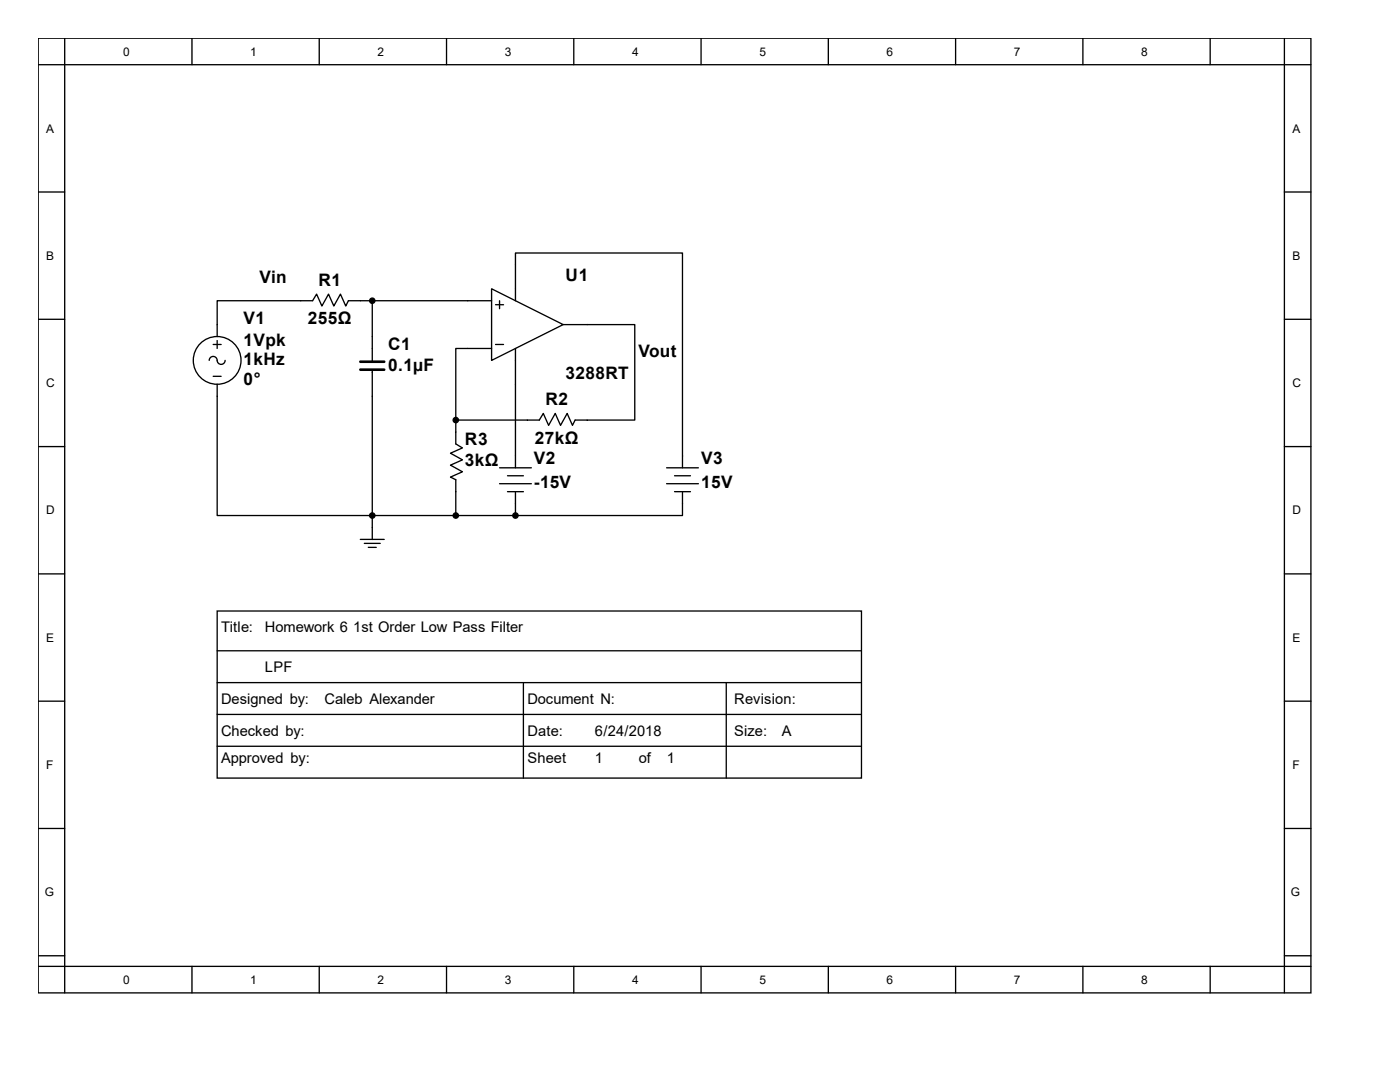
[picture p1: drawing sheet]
<svg xmlns="http://www.w3.org/2000/svg" width="279mm" height="216mm" viewBox="0 0 279 216" stroke-linecap="round" stroke-linejoin="round" font-family="sans-serif">
<g fill="none" stroke="#000" stroke-width=".26">
<path d="M7.6 7.6h254v190.5h-254zM7.6 12.9h254M12.9 7.6v190.5M38.3 7.6v5.3M63.7 7.6v5.3M89.1 7.6v5.3M114.5 7.6v5.3M139.9 7.6v5.3M165.3 7.6v5.3M190.7 7.6v5.3M216.1 7.6v5.3M241.5 7.6v5.3"/>
<path d="M256.3 7.6v190.5M7.6 38.3h5.3M256.3 38.3h5.3M98.1 57.6l14.3 7.2-14.3 7.1zM7.6 63.7h5.3M42.5 68.7h1.6M42.5 75.1h1.6M43.3 76.7v26.2h59.6M43.3 67.9v1.6M44.9 71.9a.79 .79 0 0 1-.8 .8 .79 .79 0 0 1-.8-.8 .79 .79 0 0 0-.8-.8 .79 .79 0 0 0-.7 .8M74.3 60v12.2M74.3 73.8v33.8"/>
<path d="M98.1 60h-28.6l-.5 1.1-1.1-2.4-1.3 2.4-1-2.4-1.4 2.4-1-2.4-.8 1.3h-19.1v7.2M98.1 69.5h-7.1v14.3M98.9 68.7h1.6M98.9 60.8h1.6M99.7 60v1.6M102.9 60v-9.5h33.3v42.8M102.9 69.5v23.8M112.4 64.8h14.3v19h-11.9l-.6 1.1-1-2.4-1.3 2.4-1.1-2.4-1.3 2.4-1.1-2.4-.8 1.3h-16.6M256.3 63.7h5.3M7.6 89.1h5.3M91 83.8v4.8l1.3 .8-2.4 1 2.4 1.4-2.4 1 2.4 1.3-2.4 1.1 1.1 .5v7.2M99.7 93.3h6.3"/>
<path d="M99.7 96.5h6.3M101.3 94.9h3.2M101.3 98.1h3.2M102.9 98.1v4.8M133 93.3h6.4M133 96.5h6.4M134.6 94.9h3.2M134.6 98.1h3.2M136.2 98.1v4.8h-33.3M256.3 89.1h5.3M7.6 114.5h5.3M71.9 107.6h4.8"/>
<path d="M72.7 108.4h3.2M73.5 109.2h1.6M256.3 114.5h5.3M7.6 139.9h5.3M43.3 121.9h128.6v33.4h-128.6zM43.3 129.9h128.6M43.3 136.2h128.6M104.5 136.2v19.1M144.9 136.2v19.1M256.3 139.9h5.3M43.3 142.6h128.6M43.3 148.9h128.6"/>
<path d="M7.6 165.3h5.3M256.3 165.3h5.3M7.6 190.7h5.3M7.6 192.8h254M38.3 192.8v5.3M63.7 192.8v5.3M89.1 192.8v5.3M114.5 192.8v5.3M139.9 192.8v5.3M165.3 192.8v5.3M190.7 192.8v5.3M216.1 192.8v5.3"/>
<path d="M241.5 192.8v5.3M256.3 190.7h5.3"/>
<circle cx="43.3" cy="71.9" r="4.8"/>
</g>
<path d="M71.9 73.8h4.8M71.9 72.2h4.8" fill="none" stroke="#000" stroke-width=".53"/>
<g fill="#000" stroke="#000" stroke-width=".26">
<circle cx="74.3" cy="60" r=".53"/>
<circle cx="91" cy="83.8" r=".53"/>
<circle cx="74.3" cy="102.9" r=".53"/>
<circle cx="91" cy="102.9" r=".53"/>
<circle cx="102.9" cy="102.9" r=".53"/>
</g>
<g font-size="3.4">
<text x="51.8" y="56.5">Vin</text>
<text x="63.5" y="57.1">R1</text>
<text x="112.9" y="56">U1</text>
<text x="48.6" y="64.7">V1</text>
<text x="61.4" y="64.7">255Ω</text>
<text x="48.6" y="69">1Vpk</text>
<text x="77.5" y="69.8">C1</text>
<text x="127.4" y="71.3">Vout</text>
<text x="48.6" y="72.9">1kHz</text>
<text x="48.6" y="76.8">0°</text>
<text x="77.5" y="74">0.1µF</text>
<text x="112.9" y="75.6">3288RT</text>
<text x="108.8" y="80.9">R2</text>
<text x="92.8" y="88.8">R3</text>
<text x="106.7" y="88.5">27kΩ</text>
<text x="92.8" y="93">3kΩ</text>
<text x="106.5" y="92.5">V2</text>
<text x="139.9" y="92.5">V3</text>
<text x="106.5" y="97.3">-15V</text>
<text x="139.9" y="97.3">15V</text>
</g>
<g font-size="2.9">
<text x="44.2" y="126.1">Title:</text>
<text x="52.9" y="126.1">Homework 6 1st Order Low Pass Filter</text>
<text x="52.9" y="134.1">LPF</text>
<text x="44.2" y="140.4">Designed by:</text>
<text x="64.8" y="140.4">Caleb Alexander</text>
<text x="105.2" y="140.4">Document N:</text>
<text x="146.5" y="140.4">Revision:</text>
<text x="44.2" y="146.8">Checked by:</text>
<text x="105.2" y="146.8">Date:</text>
<text x="118.7" y="146.8">6/24/2018</text>
<text x="146.5" y="146.8">Size:</text>
<text x="156" y="146.8">A</text>
<text x="44.2" y="152.3">Approved by:</text>
<text x="105.2" y="152.3">Sheet</text>
<text x="118.7" y="152.3">1</text>
<text x="127.5" y="152.3">of</text>
<text x="133.1" y="152.3">1</text>
</g>
<g font-size="2.4">
<text x="24.6" y="11.1">0</text>
<text x="50" y="11.1">1</text>
<text x="75.4" y="11.1">2</text>
<text x="100.8" y="11.1">3</text>
<text x="126.2" y="11.1">4</text>
<text x="151.6" y="11.1">5</text>
<text x="177" y="11.1">6</text>
<text x="202.4" y="11.1">7</text>
<text x="227.8" y="11.1">8</text>
<text x="9.2" y="26.5">A</text>
<text x="257.9" y="26.5">A</text>
<text x="9.2" y="51.9">B</text>
<text x="257.9" y="51.9">B</text>
<text x="9.2" y="77.3">C</text>
<text x="257.9" y="77.3">C</text>
<text x="9.2" y="102.7">D</text>
<text x="257.9" y="102.7">D</text>
<text x="9.2" y="128.1">E</text>
<text x="257.9" y="128.1">E</text>
<text x="9.2" y="153.5">F</text>
<text x="257.9" y="153.5">F</text>
<text x="8.9" y="178.9">G</text>
<text x="257.6" y="178.9">G</text>
<text x="24.6" y="196.3">0</text>
<text x="50" y="196.3">1</text>
<text x="75.4" y="196.3">2</text>
<text x="100.8" y="196.3">3</text>
<text x="126.2" y="196.3">4</text>
<text x="151.6" y="196.3">5</text>
<text x="177" y="196.3">6</text>
<text x="202.4" y="196.3">7</text>
<text x="227.8" y="196.3">8</text>
</g>
</svg>
